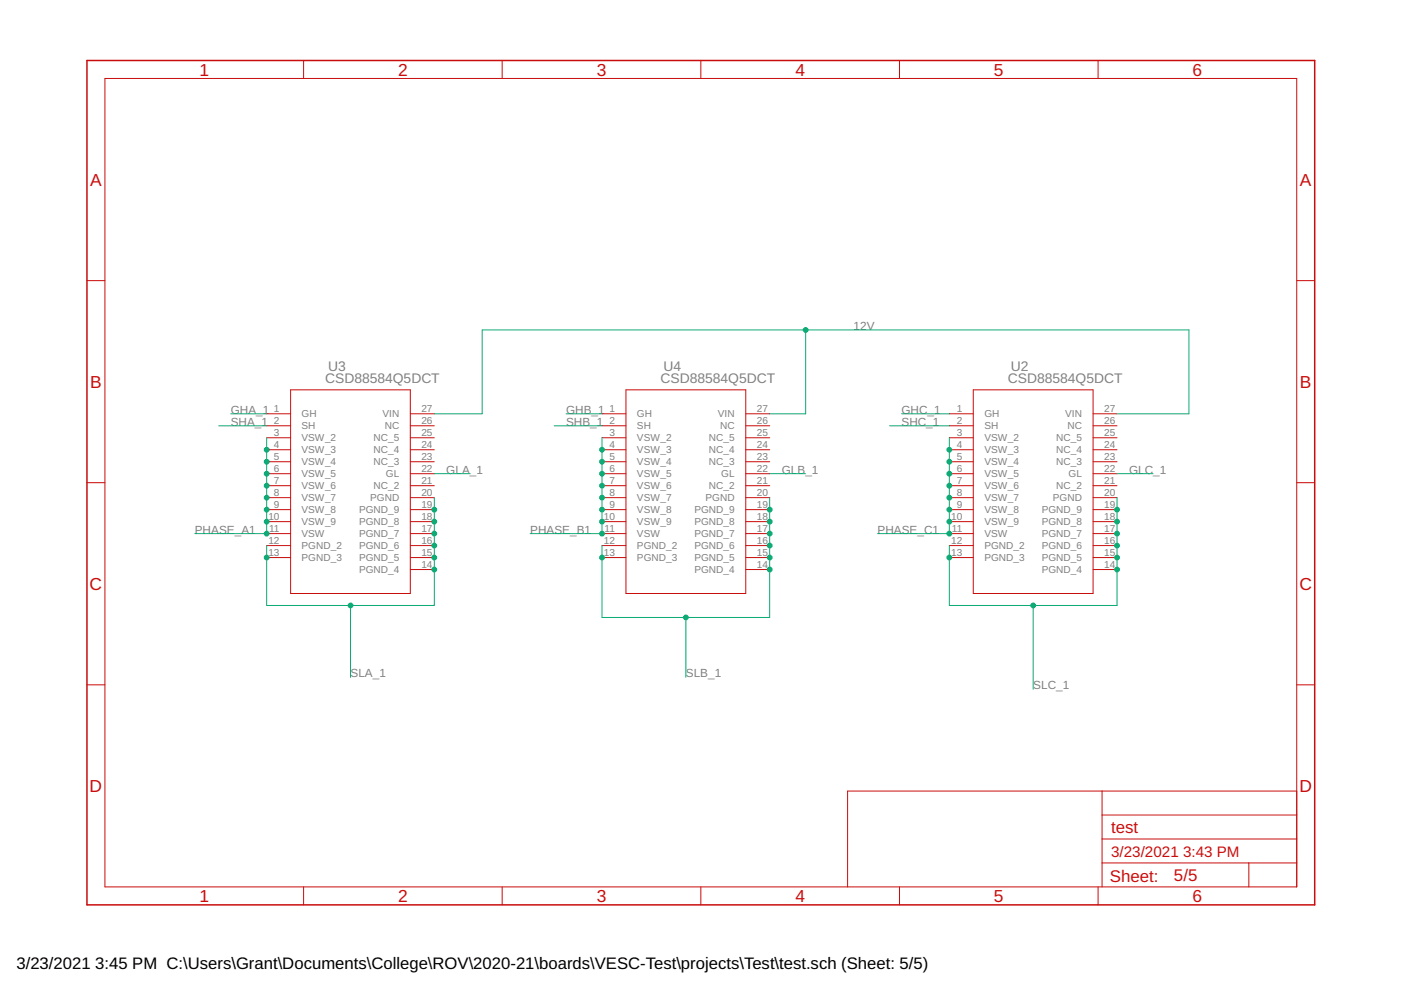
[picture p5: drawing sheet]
<svg xmlns="http://www.w3.org/2000/svg" width="297mm" height="210mm" viewBox="0 0 297 210" stroke-linecap="round" stroke-linejoin="round" font-family="sans-serif">
<g fill="none" stroke="#c90d0c" stroke-width=".21">
<path d="M22.2 16.6h252.7v171.4h-252.7zM64.4 12.8v3.8M106.5 12.8v3.8M148.6 12.8v3.8M190.7 12.8v3.8M232.8 12.8v3.8M18.4 59.5h3.8M274.9 59.5h3.8M56.5 87.7h5.1M56.5 90.3h5.1M56.5 92.8h5.1M56.5 95.4h5.1"/>
<path d="M56.5 97.9h5.1M61.6 82.7h25.4v43.1h-25.4zM87 87.7h5.1M87 90.3h5.1M87 92.8h5.1M87 95.4h5.1M87 97.9h5.1M127.6 87.7h5.1M127.6 90.3h5.1M127.6 92.8h5.1M127.6 95.4h5.1M127.6 97.9h5.1"/>
<path d="M132.7 82.7h25.4v43.1h-25.4zM158.1 87.7h5.1M158.1 90.3h5.1M158.1 92.8h5.1M158.1 95.4h5.1M158.1 97.9h5.1M201.3 87.7h5.1M201.3 90.3h5.1M201.3 92.8h5.1M201.3 95.4h5.1M201.3 97.9h5.1M206.4 82.7h25.4v43.1h-25.4z"/>
<path d="M231.8 87.7h5M231.8 90.3h5M231.8 92.8h5M231.8 95.4h5M231.8 97.9h5M18.4 102.3h3.8M56.5 100.4h5.1M56.5 103h5.1M56.5 105.5h5.1M56.5 108.1h5.1M56.5 110.6h5.1M56.5 113.1h5.1"/>
<path d="M56.5 115.7h5.1M56.5 118.2h5.1M87 100.4h5.1M87 103h5.1M87 105.5h5.1M87 108.1h5.1M87 110.6h5.1M87 113.1h5.1M87 115.7h5.1M87 118.2h5.1M127.6 100.4h5.1M127.6 103h5.1"/>
<path d="M127.6 105.5h5.1M127.6 108.1h5.1M127.6 110.6h5.1M127.6 113.1h5.1M127.6 115.7h5.1M127.6 118.2h5.1M158.1 100.4h5.1M158.1 103h5.1M158.1 105.5h5.1M158.1 108.1h5.1M158.1 110.6h5.1M158.1 113.1h5.1"/>
<path d="M158.1 115.7h5.1M158.1 118.2h5.1M201.3 100.4h5.1M201.3 103h5.1M201.3 105.5h5.1M201.3 108.1h5.1M201.3 110.6h5.1M201.3 113.1h5.1M201.3 115.7h5.1M201.3 118.2h5.1M231.8 100.4h5M231.8 103h5"/>
<path d="M231.8 105.5h5M231.8 108.1h5M231.8 110.6h5M231.8 113.1h5M231.8 115.7h5M231.8 118.2h5M274.9 102.3h3.8M87 120.8h5.1M158.1 120.8h5.1M231.8 120.8h5M18.4 145.2h3.8M274.9 145.2h3.8"/>
<path d="M233.7 167.7v20.3M233.7 177.9h41.2M233.7 172.8h41.2M274.9 167.7h-95.2v20.3M64.4 188v3.9M106.5 188v3.9M148.6 188v3.9M190.7 188v3.9M232.8 188v3.9M233.7 183h41.2M264.8 183v5"/>
</g>
<path d="M18.4 12.8h260.3v179.1h-260.3z" fill="none" stroke="#c90d0c" stroke-width=".32"/>
<g fill="none" stroke="#0dab76" stroke-width=".21">
<path d="M170.8 70v17.7h-7.6M46.4 90.3h10.1M48.9 87.7h7.6M56.5 92.8v20.3h-15.2M92.1 87.7h10.1v-17.7h149.9v17.7h-15.3M117.5 90.3h10.1M120 87.7h7.6M127.6 92.8v20.3h-15.2M188.6 90.3h12.7M191.1 87.7h10.2M201.3 92.8v20.3h-15.2M92.1 100.4h7.6"/>
<path d="M92.1 105.5v22.9h-35.6v-12.7M163.2 100.4h7.6M163.2 105.5v25.4h-35.6v-15.2M236.8 100.4h7.7M236.8 105.5v22.9h-35.5v-12.7M74.3 128.4v15.2M145.4 130.9v12.7M219.1 128.4v17.8"/>
</g>
<g fill="#0dab76" stroke="#0dab76" stroke-width=".21">
<circle cx="56.5" cy="95.4" r=".51"/>
<circle cx="56.5" cy="97.9" r=".51"/>
<circle cx="56.5" cy="100.4" r=".51"/>
<circle cx="56.5" cy="103" r=".51"/>
<circle cx="56.5" cy="105.5" r=".51"/>
<circle cx="56.5" cy="108.1" r=".51"/>
<circle cx="56.5" cy="110.6" r=".51"/>
<circle cx="56.5" cy="113.1" r=".51"/>
<circle cx="74.3" cy="128.4" r=".51"/>
<circle cx="56.5" cy="118.2" r=".51"/>
<circle cx="92.1" cy="120.8" r=".51"/>
<circle cx="92.1" cy="118.2" r=".51"/>
<circle cx="92.1" cy="115.7" r=".51"/>
<circle cx="92.1" cy="113.1" r=".51"/>
<circle cx="92.1" cy="110.6" r=".51"/>
<circle cx="92.1" cy="108.1" r=".51"/>
<circle cx="170.8" cy="70" r=".51"/>
<circle cx="127.6" cy="95.4" r=".51"/>
<circle cx="127.6" cy="97.9" r=".51"/>
<circle cx="127.6" cy="100.4" r=".51"/>
<circle cx="127.6" cy="103" r=".51"/>
<circle cx="127.6" cy="105.5" r=".51"/>
<circle cx="127.6" cy="108.1" r=".51"/>
<circle cx="127.6" cy="110.6" r=".51"/>
<circle cx="127.6" cy="113.1" r=".51"/>
<circle cx="145.4" cy="130.9" r=".51"/>
<circle cx="127.6" cy="118.2" r=".51"/>
<circle cx="163.2" cy="120.8" r=".51"/>
<circle cx="163.2" cy="118.2" r=".51"/>
<circle cx="163.2" cy="115.7" r=".51"/>
<circle cx="163.2" cy="113.1" r=".51"/>
<circle cx="163.2" cy="110.6" r=".51"/>
<circle cx="163.2" cy="108.1" r=".51"/>
<circle cx="201.3" cy="95.4" r=".51"/>
<circle cx="201.3" cy="97.9" r=".51"/>
<circle cx="201.3" cy="100.4" r=".51"/>
<circle cx="201.3" cy="103" r=".51"/>
<circle cx="201.3" cy="105.5" r=".51"/>
<circle cx="201.3" cy="108.1" r=".51"/>
<circle cx="201.3" cy="110.6" r=".51"/>
<circle cx="201.3" cy="113.1" r=".51"/>
<circle cx="219.1" cy="128.4" r=".51"/>
<circle cx="201.3" cy="118.2" r=".51"/>
<circle cx="236.8" cy="120.8" r=".51"/>
<circle cx="236.8" cy="118.2" r=".51"/>
<circle cx="236.8" cy="115.7" r=".51"/>
<circle cx="236.8" cy="113.1" r=".51"/>
<circle cx="236.8" cy="110.6" r=".51"/>
<circle cx="236.8" cy="108.1" r=".51"/>
</g>
<g font-size="3.7" fill="#c90d0c">
<text x="42.3" y="16">1</text>
<text x="84.4" y="16">2</text>
<text x="126.5" y="16">3</text>
<text x="168.6" y="16">4</text>
<text x="210.7" y="16">5</text>
<text x="252.9" y="16">6</text>
<text x="19.1" y="39.4">A</text>
<text x="275.6" y="39.4">A</text>
<text x="19.1" y="82.2">B</text>
<text x="275.6" y="82.2">B</text>
<text x="19" y="125.1">C</text>
<text x="275.5" y="125.1">C</text>
<text x="19" y="167.9">D</text>
<text x="275.5" y="167.9">D</text>
<text x="42.3" y="191.2">1</text>
<text x="84.4" y="191.2">2</text>
<text x="126.5" y="191.2">3</text>
<text x="168.6" y="191.2">4</text>
<text x="210.7" y="191.2">5</text>
<text x="252.9" y="191.2">6</text>
</g>
<g font-size="3.6" fill="#c90d0c">
<text x="235.6" y="176.6">test</text>
<text x="235.3" y="186.9">Sheet:</text>
<text x="248.9" y="186.8">5/5</text>
</g>
<g font-size="3.5">
<text x="3.5" y="205.4">3/23/2021</text>
<text x="20.2" y="205.4">3:45 PM C:\Users\Grant\Documents\College\ROV\2020-21\boards\VESC-Test\projects\Test\test.sch (Sheet: 5/5)</text>
</g>
<g font-size="3.2" fill="#c90d0c">
<text x="235.6" y="181.7">3/23/2021</text>
<text x="250.8" y="181.7">3:43 PM</text>
</g>
<g font-size="2.9" fill="#808080">
<text x="68.9" y="81.2">CSD88584Q5DCT</text>
<text x="69.6" y="78.6">U3</text>
<text x="140.1" y="81.2">CSD88584Q5DCT</text>
<text x="140.7" y="78.6">U4</text>
<text x="213.7" y="81.2">CSD88584Q5DCT</text>
<text x="214.3" y="78.6">U2</text>
</g>
<g font-size="2.5" fill="#808080">
<text x="181" y="70">12V</text>
<text x="48.9" y="87.7">GHA_1</text>
<text x="120" y="87.7">GHB_1</text>
<text x="191.1" y="87.7">GHC_1</text>
<text x="48.9" y="90.3">SHA_1</text>
<text x="120" y="90.3">SHB_1</text>
<text x="191.1" y="90.3">SHC_1</text>
<text x="94.6" y="100.4">GLA_1</text>
<text x="165.7" y="100.4">GLB_1</text>
<text x="239.4" y="100.4">GLC_1</text>
<text x="41.3" y="113.1">PHASE_A1</text>
<text x="112.4" y="113.1">PHASE_B1</text>
<text x="186" y="113.1">PHASE_C1</text>
<text x="74.3" y="143.6">SLA_1</text>
<text x="145.4" y="143.6">SLB_1</text>
<text x="219.1" y="146.1">SLC_1</text>
</g>
<g font-size="2.1" fill="#808080">
<text x="58.1" y="87.4">1</text>
<text x="58.1" y="89.9">2</text>
<text x="63.9" y="88.5">GH</text>
<text x="81.1" y="88.5">VIN</text>
<text x="89.3" y="89.9">26</text>
<text x="89.3" y="87.4">27</text>
<text x="129.2" y="87.4">1</text>
<text x="129.2" y="89.9">2</text>
<text x="135.1" y="88.5">GH</text>
<text x="152.2" y="88.5">VIN</text>
<text x="160.4" y="89.9">26</text>
<text x="160.4" y="87.4">27</text>
<text x="202.8" y="87.4">1</text>
<text x="202.8" y="89.9">2</text>
<text x="208.7" y="88.5">GH</text>
<text x="225.9" y="88.5">VIN</text>
<text x="234.1" y="89.9">26</text>
<text x="234.1" y="87.4">27</text>
<text x="58.1" y="92.5">3</text>
<text x="58.1" y="95">4</text>
<text x="63.9" y="91">SH</text>
<text x="63.9" y="93.6">VSW_2</text>
<text x="79.2" y="93.6">NC_5</text>
<text x="81.6" y="91">NC</text>
<text x="89.3" y="95">24</text>
<text x="89.3" y="92.5">25</text>
<text x="129.2" y="92.5">3</text>
<text x="129.2" y="95">4</text>
<text x="135.1" y="91">SH</text>
<text x="135.1" y="93.6">VSW_2</text>
<text x="150.3" y="93.6">NC_5</text>
<text x="152.7" y="91">NC</text>
<text x="160.4" y="95">24</text>
<text x="160.4" y="92.5">25</text>
<text x="202.8" y="92.5">3</text>
<text x="202.8" y="95">4</text>
<text x="208.7" y="91">SH</text>
<text x="208.7" y="93.6">VSW_2</text>
<text x="224" y="93.6">NC_5</text>
<text x="226.3" y="91">NC</text>
<text x="234.1" y="95">24</text>
<text x="234.1" y="92.5">25</text>
<text x="58.1" y="97.5">5</text>
<text x="58.1" y="100.1">6</text>
<text x="63.9" y="96.1">VSW_3</text>
<text x="63.9" y="98.7">VSW_4</text>
<text x="63.9" y="101.2">VSW_5</text>
<text x="79.2" y="98.7">NC_3</text>
<text x="79.2" y="96.1">NC_4</text>
<text x="81.8" y="101.2">GL</text>
<text x="89.3" y="100.1">22</text>
<text x="89.3" y="97.5">23</text>
<text x="129.2" y="97.5">5</text>
<text x="129.2" y="100.1">6</text>
<text x="135.1" y="96.1">VSW_3</text>
<text x="135.1" y="98.7">VSW_4</text>
<text x="135.1" y="101.2">VSW_5</text>
<text x="150.3" y="98.7">NC_3</text>
<text x="150.3" y="96.1">NC_4</text>
<text x="152.9" y="101.2">GL</text>
<text x="160.4" y="100.1">22</text>
<text x="160.4" y="97.5">23</text>
<text x="202.8" y="97.5">5</text>
<text x="202.8" y="100.1">6</text>
<text x="208.7" y="96.1">VSW_3</text>
<text x="208.7" y="98.7">VSW_4</text>
<text x="208.7" y="101.2">VSW_5</text>
<text x="224" y="98.7">NC_3</text>
<text x="224" y="96.1">NC_4</text>
<text x="226.6" y="101.2">GL</text>
<text x="234.1" y="100.1">22</text>
<text x="234.1" y="97.5">23</text>
<text x="58.1" y="102.6">7</text>
<text x="58.1" y="105.2">8</text>
<text x="58.1" y="107.7">9</text>
<text x="63.9" y="103.7">VSW_6</text>
<text x="63.9" y="106.3">VSW_7</text>
<text x="78.5" y="106.3">PGND</text>
<text x="79.2" y="103.7">NC_2</text>
<text x="89.3" y="107.7">19</text>
<text x="89.3" y="105.2">20</text>
<text x="89.3" y="102.6">21</text>
<text x="129.2" y="102.6">7</text>
<text x="129.2" y="105.2">8</text>
<text x="129.2" y="107.7">9</text>
<text x="135.1" y="103.7">VSW_6</text>
<text x="135.1" y="106.3">VSW_7</text>
<text x="149.6" y="106.3">PGND</text>
<text x="150.3" y="103.7">NC_2</text>
<text x="160.4" y="107.7">19</text>
<text x="160.4" y="105.2">20</text>
<text x="160.4" y="102.6">21</text>
<text x="202.8" y="102.6">7</text>
<text x="202.8" y="105.2">8</text>
<text x="202.8" y="107.7">9</text>
<text x="208.7" y="103.7">VSW_6</text>
<text x="208.7" y="106.3">VSW_7</text>
<text x="223.2" y="106.3">PGND</text>
<text x="224" y="103.7">NC_2</text>
<text x="234.1" y="107.7">19</text>
<text x="234.1" y="105.2">20</text>
<text x="234.1" y="102.6">21</text>
<text x="56.9" y="110.2">10</text>
<text x="57" y="112.8">11</text>
<text x="63.9" y="108.8">VSW_8</text>
<text x="63.9" y="111.4">VSW_9</text>
<text x="63.9" y="113.9">VSW</text>
<text x="76.1" y="113.9">PGND_7</text>
<text x="76.1" y="111.4">PGND_8</text>
<text x="76.1" y="108.8">PGND_9</text>
<text x="89.3" y="112.8">17</text>
<text x="89.3" y="110.2">18</text>
<text x="128" y="110.2">10</text>
<text x="128.2" y="112.8">11</text>
<text x="135.1" y="108.8">VSW_8</text>
<text x="135.1" y="111.4">VSW_9</text>
<text x="135.1" y="113.9">VSW</text>
<text x="147.2" y="113.9">PGND_7</text>
<text x="147.2" y="111.4">PGND_8</text>
<text x="147.2" y="108.8">PGND_9</text>
<text x="160.4" y="112.8">17</text>
<text x="160.4" y="110.2">18</text>
<text x="201.7" y="110.2">10</text>
<text x="201.8" y="112.8">11</text>
<text x="208.7" y="108.8">VSW_8</text>
<text x="208.7" y="111.4">VSW_9</text>
<text x="208.7" y="113.9">VSW</text>
<text x="220.9" y="113.9">PGND_7</text>
<text x="220.9" y="111.4">PGND_8</text>
<text x="220.9" y="108.8">PGND_9</text>
<text x="234.1" y="112.8">17</text>
<text x="234.1" y="110.2">18</text>
<text x="56.9" y="115.3">12</text>
<text x="56.9" y="117.9">13</text>
<text x="63.9" y="116.4">PGND_2</text>
<text x="63.9" y="119">PGND_3</text>
<text x="76.1" y="119">PGND_5</text>
<text x="76.1" y="116.4">PGND_6</text>
<text x="89.3" y="117.9">15</text>
<text x="89.3" y="115.3">16</text>
<text x="128" y="115.3">12</text>
<text x="128" y="117.9">13</text>
<text x="135.1" y="116.4">PGND_2</text>
<text x="135.1" y="119">PGND_3</text>
<text x="147.2" y="119">PGND_5</text>
<text x="147.2" y="116.4">PGND_6</text>
<text x="160.4" y="117.9">15</text>
<text x="160.4" y="115.3">16</text>
<text x="201.7" y="115.3">12</text>
<text x="201.7" y="117.9">13</text>
<text x="208.7" y="116.4">PGND_2</text>
<text x="208.7" y="119">PGND_3</text>
<text x="220.9" y="119">PGND_5</text>
<text x="220.9" y="116.4">PGND_6</text>
<text x="234.1" y="117.9">15</text>
<text x="234.1" y="115.3">16</text>
<text x="76.1" y="121.5">PGND_4</text>
<text x="89.3" y="120.4">14</text>
<text x="147.2" y="121.5">PGND_4</text>
<text x="160.4" y="120.4">14</text>
<text x="220.9" y="121.5">PGND_4</text>
<text x="234.1" y="120.4">14</text>
</g>
</svg>
